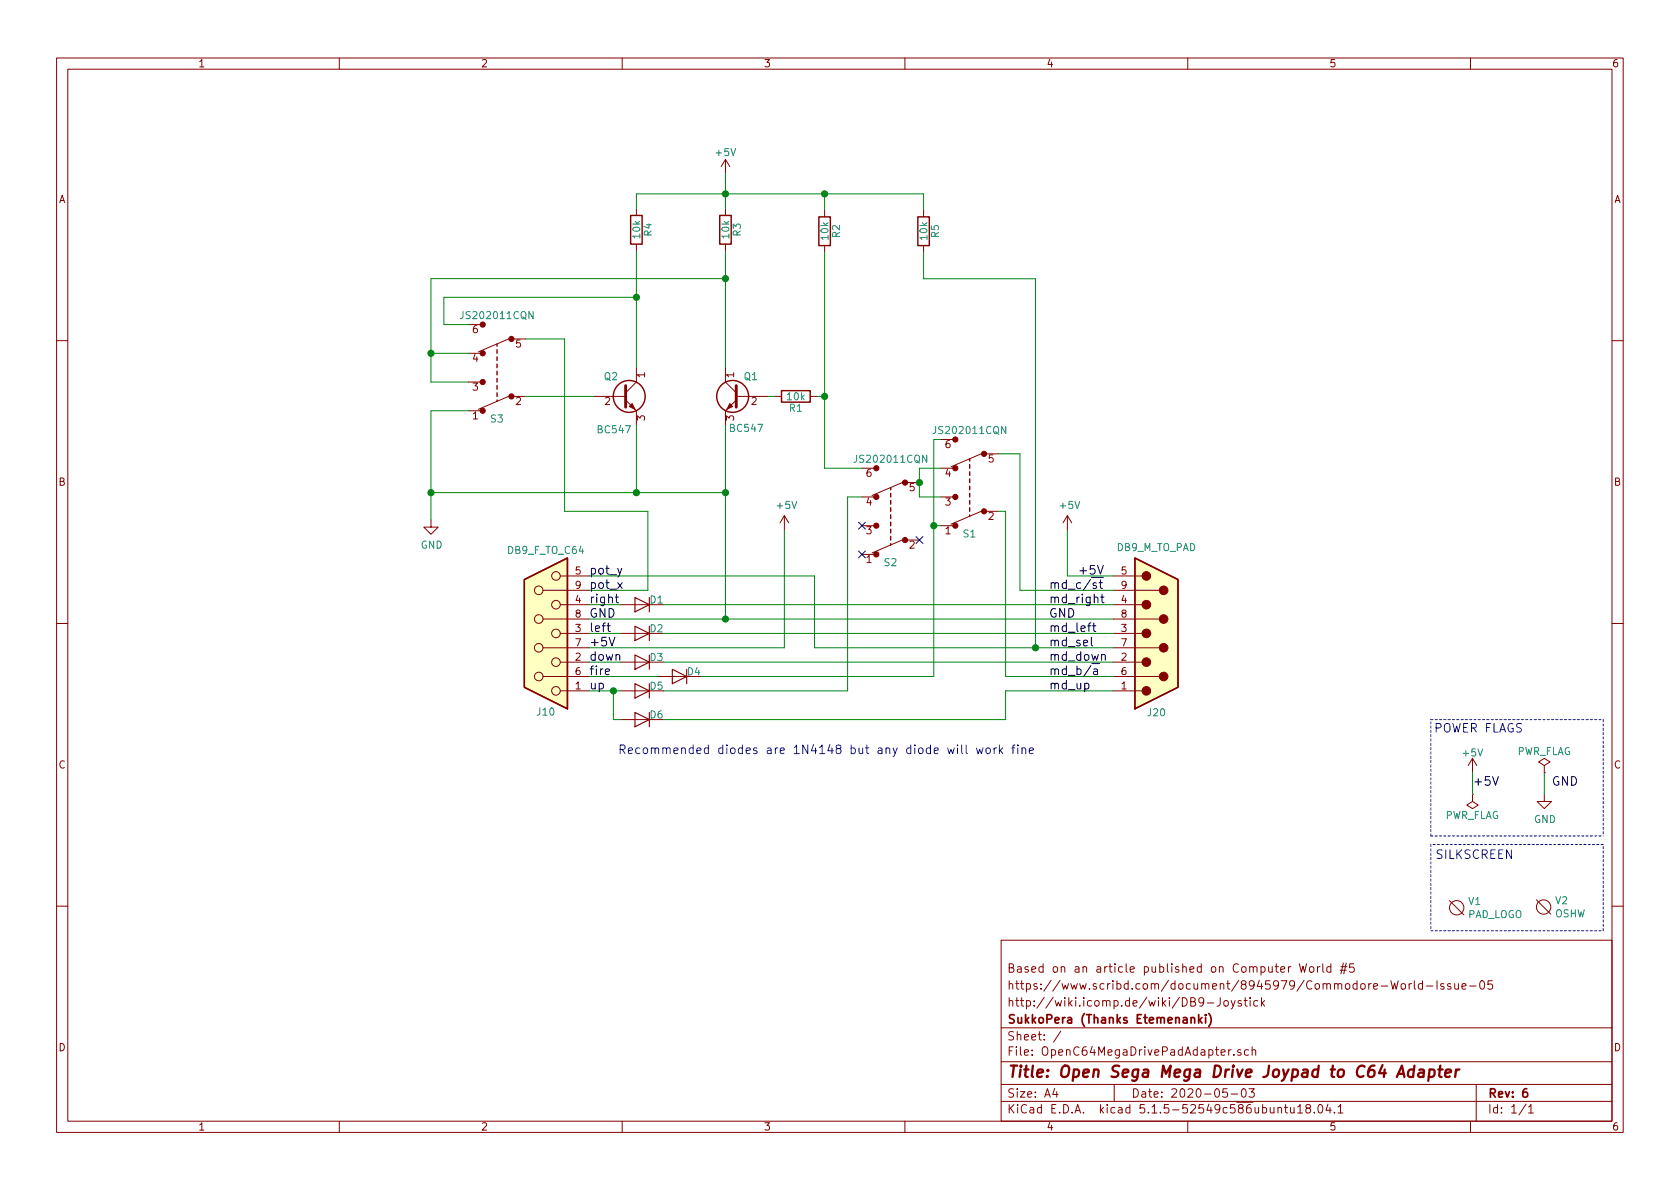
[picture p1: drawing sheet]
EESchema Schematic File Version 4
EELAYER 30 0
EELAYER END
$Descr A4 11693 8268
encoding utf-8
Sheet 1 1
Title "Open Sega Mega Drive Joypad to C64 Adapter"
Date "2020-05-03"
Rev "6"
Comp "SukkoPera (Thanks Etemenanki)"
Comment1 "http://wiki.icomp.de/wiki/DB9-Joystick"
Comment2 "https://www.scribd.com/document/8945979/Commodore-World-Issue-05"
Comment3 "Based on an article published on Computer World #5"
Comment4 ""
$EndDescr
$Comp
L rescue:D D5
U 1 1
P 4470 4800
F 0 "D5" H 4370 4770 50  0000 C CNN
F 1 "1N4148" H 4470 4700 50  0001 C CNN
F 2 "Diode_THT:D_DO-35_SOD27_P7.62mm_Horizontal" H 4470 4800 50  0001 C CNN
F 3 "" H 4470 4800 50  0001 C CNN
	1    4470 4800
	-1   0    0    1   
$EndComp
$Comp
L rescue:D D3
U 1 1
P 4470 4600
F 0 "D3" H 4370 4570 50  0000 C CNN
F 1 "1N4148" H 4470 4500 50  0001 C CNN
F 2 "Diode_THT:D_DO-35_SOD27_P7.62mm_Horizontal" H 4470 4600 50  0001 C CNN
F 3 "" H 4470 4600 50  0001 C CNN
	1    4470 4600
	-1   0    0    1   
$EndComp
$Comp
L rescue:D D2
U 1 1
P 4470 4400
F 0 "D2" H 4370 4370 50  0000 C CNN
F 1 "1N4148" H 4470 4300 50  0001 C CNN
F 2 "Diode_THT:D_DO-35_SOD27_P7.62mm_Horizontal" H 4470 4400 50  0001 C CNN
F 3 "" H 4470 4400 50  0001 C CNN
	1    4470 4400
	-1   0    0    1   
$EndComp
$Comp
L rescue:D D1
U 1 1
P 4470 4200
F 0 "D1" H 4370 4170 50  0000 C CNN
F 1 "1N4148" H 4470 4100 50  0001 C CNN
F 2 "Diode_THT:D_DO-35_SOD27_P7.62mm_Horizontal" H 4470 4200 50  0001 C CNN
F 3 "" H 4470 4200 50  0001 C CNN
	1    4470 4200
	-1   0    0    1   
$EndComp
$Comp
L rescue:D D4
U 1 1
P 4730 4700
F 0 "D4" H 4630 4670 50  0000 C CNN
F 1 "1N4148" H 4730 4600 50  0001 C CNN
F 2 "Diode_THT:D_DO-35_SOD27_P7.62mm_Horizontal" H 4730 4700 50  0001 C CNN
F 3 "" H 4730 4700 50  0001 C CNN
	1    4730 4700
	-1   0    0    1   
$EndComp
Text Label 4100 4400 0    60   ~ 0
left
Text Label 4100 4200 0    60   ~ 0
right
Text Label 4100 4800 0    60   ~ 0
up
Text Label 4100 4600 0    60   ~ 0
down
Text Label 4100 4500 0    60   ~ 0
+5V
Text Label 4100 4300 0    60   ~ 0
GND
Text Label 4100 4700 0    60   ~ 0
fire
$Comp
L rescue:DB9_FEMALE J10
U 1 1
P 3800 4400
F 0 "J10" H 3800 4950 50  0000 C CNN
F 1 "DB9_F_TO_C64" H 3800 3825 50  0000 C CNN
F 2 "OpenC64MegaDrivePadAdapter:DB_9F" H 3800 4400 50  0001 C CNN
F 3 "" H 3800 4400 50  0001 C CNN
	1    3800 4400
	-1   0    0    1   
$EndComp
Text Notes 4300 5250 0    60   ~ 0
Recommended diodes are 1N4148 but any diode will work fine
$Comp
L power:+5V #PWR01
U 1 1
P 5050 1200
F 0 "#PWR01" H 5050 1050 50  0001 C CNN
F 1 "+5V" H 5050 1350 50  0000 C CNN
F 2 "" H 5050 1200 50  0001 C CNN
F 3 "" H 5050 1200 50  0001 C CNN
	1    5050 1200
	1    0    0    -1  
$EndComp
$Comp
L power:+5V #PWR02
U 1 1
P 10250 5370
F 0 "#PWR02" H 10250 5220 50  0001 C CNN
F 1 "+5V" H 10250 5510 50  0000 C CNN
F 2 "" H 10250 5370 50  0001 C CNN
F 3 "" H 10250 5370 50  0001 C CNN
	1    10250 5370
	1    0    0    -1  
$EndComp
$Comp
L power:PWR_FLAG #FLG03
U 1 1
P 10250 5520
F 0 "#FLG03" H 10250 5595 50  0001 C CNN
F 1 "PWR_FLAG" H 10250 5670 50  0000 C CNN
F 2 "" H 10250 5520 50  0001 C CNN
F 3 "" H 10250 5520 50  0001 C CNN
	1    10250 5520
	-1   0    0    1   
$EndComp
Text Label 10250 5470 0    60   ~ 0
+5V
$Comp
L power:PWR_FLAG #FLG04
U 1 1
P 10750 5370
F 0 "#FLG04" H 10750 5445 50  0001 C CNN
F 1 "PWR_FLAG" H 10750 5520 50  0000 C CNN
F 2 "" H 10750 5370 50  0001 C CNN
F 3 "" H 10750 5370 50  0001 C CNN
	1    10750 5370
	1    0    0    -1  
$EndComp
Text Label 10800 5470 0    60   ~ 0
GND
$Comp
L rescue:BC547 Q1
U 1 1
P 5150 2750
F 0 "Q1" H 5020 2890 50  0000 L CNN
F 1 "BC547" H 4980 2530 50  0000 L CNN
F 2 "Package_TO_SOT_THT:TO-92L_HandSolder" H 5350 2675 50  0001 L CIN
F 3 "" H 5150 2750 50  0001 L CNN
	1    5150 2750
	-1   0    0    -1  
$EndComp
$Comp
L rescue:R R3
U 1 1
P 5050 1590
F 0 "R3" V 5130 1590 50  0000 C CNN
F 1 "10k" V 5050 1590 50  0000 C CNN
F 2 "Resistor_THT:R_Axial_DIN0204_L3.6mm_D1.6mm_P7.62mm_Horizontal" V 4980 1590 50  0001 C CNN
F 3 "" H 5050 1590 50  0001 C CNN
	1    5050 1590
	1    0    0    -1  
$EndComp
Text Label 7300 4800 0    60   ~ 0
md_up
Text Label 7300 4600 0    60   ~ 0
md_down
Text Label 7300 4400 0    60   ~ 0
md_left
Text Label 7300 4200 0    60   ~ 0
md_right
Text Label 7300 4700 0    60   ~ 0
md_b/~a
Text Label 7300 4500 0    60   ~ 0
md_sel
Text Label 7300 4100 0    60   ~ 0
md_c/~st
Wire Wire Line
	4100 4200 4320 4200
Wire Wire Line
	4100 4400 4320 4400
Wire Wire Line
	4100 4600 4320 4600
Wire Wire Line
	4100 4700 4580 4700
Wire Wire Line
	10250 5370 10250 5520
Wire Wire Line
	10750 5370 10750 5520
Text Label 4100 4000 0    60   ~ 0
pot_y
Wire Wire Line
	5390 2750 5350 2750
$Comp
L power:GND #PWR0101
U 1 1
P 10750 5520
F 0 "#PWR0101" H 10750 5270 50  0001 C CNN
F 1 "GND" H 10755 5347 50  0000 C CNN
F 2 "" H 10750 5520 50  0001 C CNN
F 3 "" H 10750 5520 50  0001 C CNN
	1    10750 5520
	1    0    0    -1  
$EndComp
$Comp
L rescue:D D6
U 1 1
P 4470 5000
F 0 "D6" H 4370 4970 50  0000 C CNN
F 1 "1N4148" H 4470 5150 50  0001 C CNN
F 2 "Diode_THT:D_DO-35_SOD27_P7.62mm_Horizontal" H 4470 5000 50  0001 C CNN
F 3 "" H 4470 5000 50  0001 C CNN
	1    4470 5000
	-1   0    0    1   
$EndComp
Wire Wire Line
	7750 4100 7100 4100
Wire Wire Line
	7750 4700 7000 4700
Wire Wire Line
	7000 3550 6950 3550
Wire Wire Line
	6550 3650 6500 3650
Wire Wire Line
	6550 3450 6400 3450
Connection ~ 6500 3650
Wire Wire Line
	7100 3150 6950 3150
Wire Wire Line
	6500 3050 6500 3650
Wire Wire Line
	6550 3050 6500 3050
Wire Wire Line
	6550 3250 6400 3250
$Comp
L js202011cqn:JS202011CQN S1
U 1 1
P 6750 3350
F 0 "S1" H 6750 3710 50  0000 C CNN
F 1 "JS202011CQN" H 6750 2990 50  0000 C CNN
F 2 "Button_Switch_THT:SW_CuK_JS202011CQN_DPDT_Straight" H 6950 3550 50  0001 L CNN
F 3 "https://www.ckswitches.com/media/1422/js.pdf" H 6950 3650 60  0001 L CNN
F 4 "401-2001-ND" H 6950 3750 60  0001 L CNN "Digi-Key_PN"
F 5 "JS202011CQN" H 6950 3850 60  0001 L CNN "MPN"
F 6 "Switches" H 6950 3950 60  0001 L CNN "Category"
F 7 "Slide Switches" H 6950 4050 60  0001 L CNN "Family"
F 8 "https://www.ckswitches.com/media/1422/js.pdf" H 6950 4150 60  0001 L CNN "DK_Datasheet_Link"
F 9 "/product-detail/en/JS202011CQN/401-2001-ND/1640097" H 6950 4250 60  0001 L CNN "DK_Detail_Page"
F 10 "SWITCH SLIDE DPDT 300MA 6V" H 6950 4350 60  0001 L CNN "Description"
F 11 "C&K" H 6950 4450 60  0001 L CNN "Manufacturer"
F 12 "Active" H 6950 4550 60  0001 L CNN "Status"
	1    6750 3350
	-1   0    0    1   
$EndComp
Wire Wire Line
	7100 3150 7100 4100
Wire Wire Line
	6500 3650 6500 4700
Wire Wire Line
	7000 3550 7000 4700
$Comp
L js202011cqn:JS202011CQN S2
U 1 1
P 6200 3550
F 0 "S2" H 6200 3910 50  0000 C CNN
F 1 "JS202011CQN" H 6200 3190 50  0000 C CNN
F 2 "Button_Switch_THT:SW_CuK_JS202011CQN_DPDT_Straight" H 6400 3750 50  0001 L CNN
F 3 "https://www.ckswitches.com/media/1422/js.pdf" H 6400 3850 60  0001 L CNN
F 4 "401-2001-ND" H 6400 3950 60  0001 L CNN "Digi-Key_PN"
F 5 "JS202011CQN" H 6400 4050 60  0001 L CNN "MPN"
F 6 "Switches" H 6400 4150 60  0001 L CNN "Category"
F 7 "Slide Switches" H 6400 4250 60  0001 L CNN "Family"
F 8 "https://www.ckswitches.com/media/1422/js.pdf" H 6400 4350 60  0001 L CNN "DK_Datasheet_Link"
F 9 "/product-detail/en/JS202011CQN/401-2001-ND/1640097" H 6400 4450 60  0001 L CNN "DK_Detail_Page"
F 10 "SWITCH SLIDE DPDT 300MA 6V" H 6400 4550 60  0001 L CNN "Description"
F 11 "C&K" H 6400 4650 60  0001 L CNN "Manufacturer"
F 12 "Active" H 6400 4750 60  0001 L CNN "Status"
	1    6200 3550
	-1   0    0    1   
$EndComp
Wire Wire Line
	6000 3450 5900 3450
Wire Wire Line
	6400 3250 6400 3350
Connection ~ 6400 3350
Wire Wire Line
	6400 3350 6400 3450
Wire Wire Line
	5900 3450 5900 4800
Wire Wire Line
	7000 5000 7000 4800
Wire Wire Line
	7000 4800 7750 4800
$Comp
L void:Void V1
U 1 1
P 10140 6310
F 0 "V1" H 10218 6356 50  0000 L CNN
F 1 "PAD_LOGO" H 10218 6265 50  0000 L CNN
F 2 "OpenC64MegaDrivePadAdapter:LOGO" H 10140 6310 50  0001 C CNN
F 3 "" H 10140 6310 50  0001 C CNN
	1    10140 6310
	1    0    0    -1  
$EndComp
$Comp
L void:Void V2
U 1 1
P 10745 6305
F 0 "V2" H 10823 6351 50  0000 L CNN
F 1 "OSHW" H 10823 6260 50  0000 L CNN
F 2 "OpenC64MegaDrivePadAdapter:oshw" H 10745 6305 50  0001 C CNN
F 3 "" H 10745 6305 50  0001 C CNN
	1    10745 6305
	1    0    0    -1  
$EndComp
Wire Notes Line
	9960 6470 11160 6470
Wire Notes Line
	11160 6470 11160 5870
Wire Notes Line
	11160 5870 9960 5870
Wire Notes Line
	9960 5870 9960 6470
Text Notes 9990 5980 0    60   ~ 0
SILKSCREEN
Wire Notes Line
	11160 5000 11160 5810
Wire Notes Line
	9960 5810 9960 5000
Text Notes 9980 5100 0    60   ~ 0
POWER FLAGS
Wire Notes Line
	9960 5810 11160 5810
Wire Notes Line
	9960 5000 11160 5000
$Comp
L rescue:BC547 Q2
U 1 1
P 4330 2750
F 0 "Q2" H 4200 2890 50  0000 L CNN
F 1 "BC547" H 4150 2520 50  0000 L CNN
F 2 "Package_TO_SOT_THT:TO-92L_HandSolder" H 4530 2675 50  0001 L CIN
F 3 "" H 4330 2750 50  0001 L CNN
	1    4330 2750
	1    0    0    -1  
$EndComp
$Comp
L rescue:R R4
U 1 1
P 4430 1590
F 0 "R4" V 4510 1590 50  0000 C CNN
F 1 "10k" V 4430 1590 50  0000 C CNN
F 2 "Resistor_THT:R_Axial_DIN0204_L3.6mm_D1.6mm_P7.62mm_Horizontal" V 4360 1590 50  0001 C CNN
F 3 "" H 4430 1590 50  0001 C CNN
	1    4430 1590
	1    0    0    -1  
$EndComp
$Comp
L rescue:R R1
U 1 1
P 5540 2750
F 0 "R1" V 5620 2750 50  0000 C CNN
F 1 "10k" V 5540 2750 50  0000 C CNN
F 2 "Resistor_THT:R_Axial_DIN0204_L3.6mm_D1.6mm_P7.62mm_Horizontal" V 5470 2750 50  0001 C CNN
F 3 "" H 5540 2750 50  0001 C CNN
	1    5540 2750
	0    1    1    0   
$EndComp
Wire Wire Line
	3660 2750 4130 2750
$Comp
L js202011cqn:JS202011CQN S3
U 1 1
P 3460 2550
F 0 "S3" H 3460 2910 50  0000 C CNN
F 1 "JS202011CQN" H 3460 2190 50  0000 C CNN
F 2 "Button_Switch_THT:SW_CuK_JS202011CQN_DPDT_Straight" H 3660 2750 50  0001 L CNN
F 3 "https://www.ckswitches.com/media/1422/js.pdf" H 3660 2850 60  0001 L CNN
F 4 "401-2001-ND" H 3660 2950 60  0001 L CNN "Digi-Key_PN"
F 5 "JS202011CQN" H 3660 3050 60  0001 L CNN "MPN"
F 6 "Switches" H 3660 3150 60  0001 L CNN "Category"
F 7 "Slide Switches" H 3660 3250 60  0001 L CNN "Family"
F 8 "https://www.ckswitches.com/media/1422/js.pdf" H 3660 3350 60  0001 L CNN "DK_Datasheet_Link"
F 9 "/product-detail/en/JS202011CQN/401-2001-ND/1640097" H 3660 3450 60  0001 L CNN "DK_Detail_Page"
F 10 "SWITCH SLIDE DPDT 300MA 6V" H 3660 3550 60  0001 L CNN "Description"
F 11 "C&K" H 3660 3650 60  0001 L CNN "Manufacturer"
F 12 "Active" H 3660 3750 60  0001 L CNN "Status"
	1    3460 2550
	-1   0    0    1   
$EndComp
Wire Wire Line
	4430 1740 4430 2060
Wire Wire Line
	4430 2060 3090 2060
Connection ~ 4430 2060
Wire Wire Line
	5050 1740 5050 1930
Wire Wire Line
	3000 1930 5050 1930
Connection ~ 5050 1930
Wire Wire Line
	5690 2750 5740 2750
Wire Wire Line
	5740 2750 5740 3250
Wire Wire Line
	5740 3250 6000 3250
Wire Wire Line
	3090 2060 3090 2250
Wire Wire Line
	3090 2250 3260 2250
Wire Wire Line
	3000 1930 3000 2450
Wire Wire Line
	3000 2450 3260 2450
Wire Wire Line
	4430 2950 4430 3420
Connection ~ 4430 3420
Wire Wire Line
	4430 2060 4430 2550
Wire Wire Line
	5050 1930 5050 2550
Wire Wire Line
	3000 2450 3000 2650
Wire Wire Line
	3000 2650 3260 2650
Connection ~ 3000 2450
Connection ~ 5740 2750
Text Label 4100 4100 0    60   ~ 0
pot_x
Wire Wire Line
	4100 4100 4510 4100
Wire Wire Line
	4510 4100 4510 3550
Wire Wire Line
	3930 3550 3930 2350
Wire Wire Line
	3930 2350 3660 2350
Wire Wire Line
	4100 4800 4270 4800
Wire Wire Line
	4270 5000 4270 4800
Wire Wire Line
	4270 5000 4320 5000
Connection ~ 4270 4800
Wire Wire Line
	4270 4800 4320 4800
Wire Wire Line
	5050 2950 5050 3420
Wire Wire Line
	4430 3420 5050 3420
Connection ~ 5050 3420
Wire Wire Line
	5050 3420 5050 4300
Wire Wire Line
	4510 3550 3930 3550
Wire Wire Line
	4620 4200 7750 4200
Wire Wire Line
	4100 4300 5050 4300
Wire Wire Line
	4620 4400 7750 4400
Wire Wire Line
	4620 4600 7750 4600
Wire Wire Line
	4880 4700 6500 4700
Wire Wire Line
	4620 4800 5900 4800
Wire Wire Line
	4620 5000 7000 5000
Connection ~ 5740 1340
Wire Wire Line
	5050 1340 5050 1440
Wire Wire Line
	5050 1200 5050 1340
Connection ~ 5050 1340
Wire Wire Line
	5050 1340 5740 1340
Wire Wire Line
	4430 1340 5050 1340
Wire Wire Line
	4430 1340 4430 1440
Wire Wire Line
	5740 1340 5740 1450
Wire Wire Line
	5740 1750 5740 2750
$Comp
L rescue:R R2
U 1 1
P 5740 1600
F 0 "R2" V 5820 1600 50  0000 C CNN
F 1 "10k" V 5740 1600 50  0000 C CNN
F 2 "Resistor_THT:R_Axial_DIN0204_L3.6mm_D1.6mm_P7.62mm_Horizontal" V 5670 1600 50  0001 C CNN
F 3 "" H 5740 1600 50  0001 C CNN
	1    5740 1600
	1    0    0    -1  
$EndComp
Wire Wire Line
	6429 1340 6429 1450
$Comp
L rescue:R R5
U 1 1
P 6429 1600
F 0 "R5" V 6509 1600 50  0000 C CNN
F 1 "10k" V 6429 1600 50  0000 C CNN
F 2 "Resistor_THT:R_Axial_DIN0204_L3.6mm_D1.6mm_P7.62mm_Horizontal" V 6359 1600 50  0001 C CNN
F 3 "" H 6429 1600 50  0001 C CNN
	1    6429 1600
	1    0    0    -1  
$EndComp
Wire Wire Line
	5739 1340 5740 1340
$Comp
L rescue:DB9_MALE J20
U 1 1
P 8050 4400
F 0 "J20" H 8050 3850 50  0000 C CNN
F 1 "DB9_M_TO_PAD" H 8050 5000 50  0000 C CNN
F 2 "OpenC64MegaDrivePadAdapter:DB_9M" H 8050 4400 50  0001 C CNN
F 3 "" H 8050 4400 50  0001 C CNN
	1    8050 4400
	1    0    0    -1  
$EndComp
Connection ~ 7208 4500
Wire Wire Line
	7208 4500 7750 4500
NoConn ~ 6000 3650
NoConn ~ 6000 3850
NoConn ~ 6400 3750
Wire Wire Line
	6429 1931 7208 1931
Wire Wire Line
	7208 1931 7208 4500
Wire Wire Line
	6429 1750 6429 1931
Connection ~ 5050 4300
Wire Wire Line
	5050 4300 7750 4300
Text Label 7300 4300 0    60   ~ 0
GND
Text Label 7500 4000 0    60   ~ 0
+5V
Wire Wire Line
	5670 4500 7208 4500
Wire Wire Line
	4100 4500 5460 4500
Wire Wire Line
	5740 1340 6429 1340
$Comp
L power:+5V #PWR?
U 1 1
P 7430 3680
F 0 "#PWR?" H 7430 3530 50  0001 C CNN
F 1 "+5V" H 7445 3853 50  0000 C CNN
F 2 "" H 7430 3680 50  0001 C CNN
F 3 "" H 7430 3680 50  0001 C CNN
	1    7430 3680
	1    0    0    -1  
$EndComp
$Comp
L power:+5V #PWR?
U 1 1
P 5460 3680
F 0 "#PWR?" H 5460 3530 50  0001 C CNN
F 1 "+5V" H 5475 3853 50  0000 C CNN
F 2 "" H 5460 3680 50  0001 C CNN
F 3 "" H 5460 3680 50  0001 C CNN
	1    5460 3680
	1    0    0    -1  
$EndComp
Wire Wire Line
	5460 3680 5460 4500
Wire Wire Line
	4100 4000 5670 4000
Wire Wire Line
	5670 4000 5670 4500
Wire Wire Line
	7430 3680 7430 4000
Wire Wire Line
	7430 4000 7750 4000
$Comp
L power:GND #PWR?
U 1 1
P 3000 3610
F 0 "#PWR?" H 3000 3360 50  0001 C CNN
F 1 "GND" H 3005 3437 50  0000 C CNN
F 2 "" H 3000 3610 50  0001 C CNN
F 3 "" H 3000 3610 50  0001 C CNN
	1    3000 3610
	1    0    0    -1  
$EndComp
Wire Wire Line
	3000 3420 3000 3610
Wire Wire Line
	3000 3420 3000 2850
Connection ~ 3000 3420
Wire Wire Line
	3000 2850 3260 2850
Wire Wire Line
	3000 3420 4430 3420
$EndSCHEMATC
